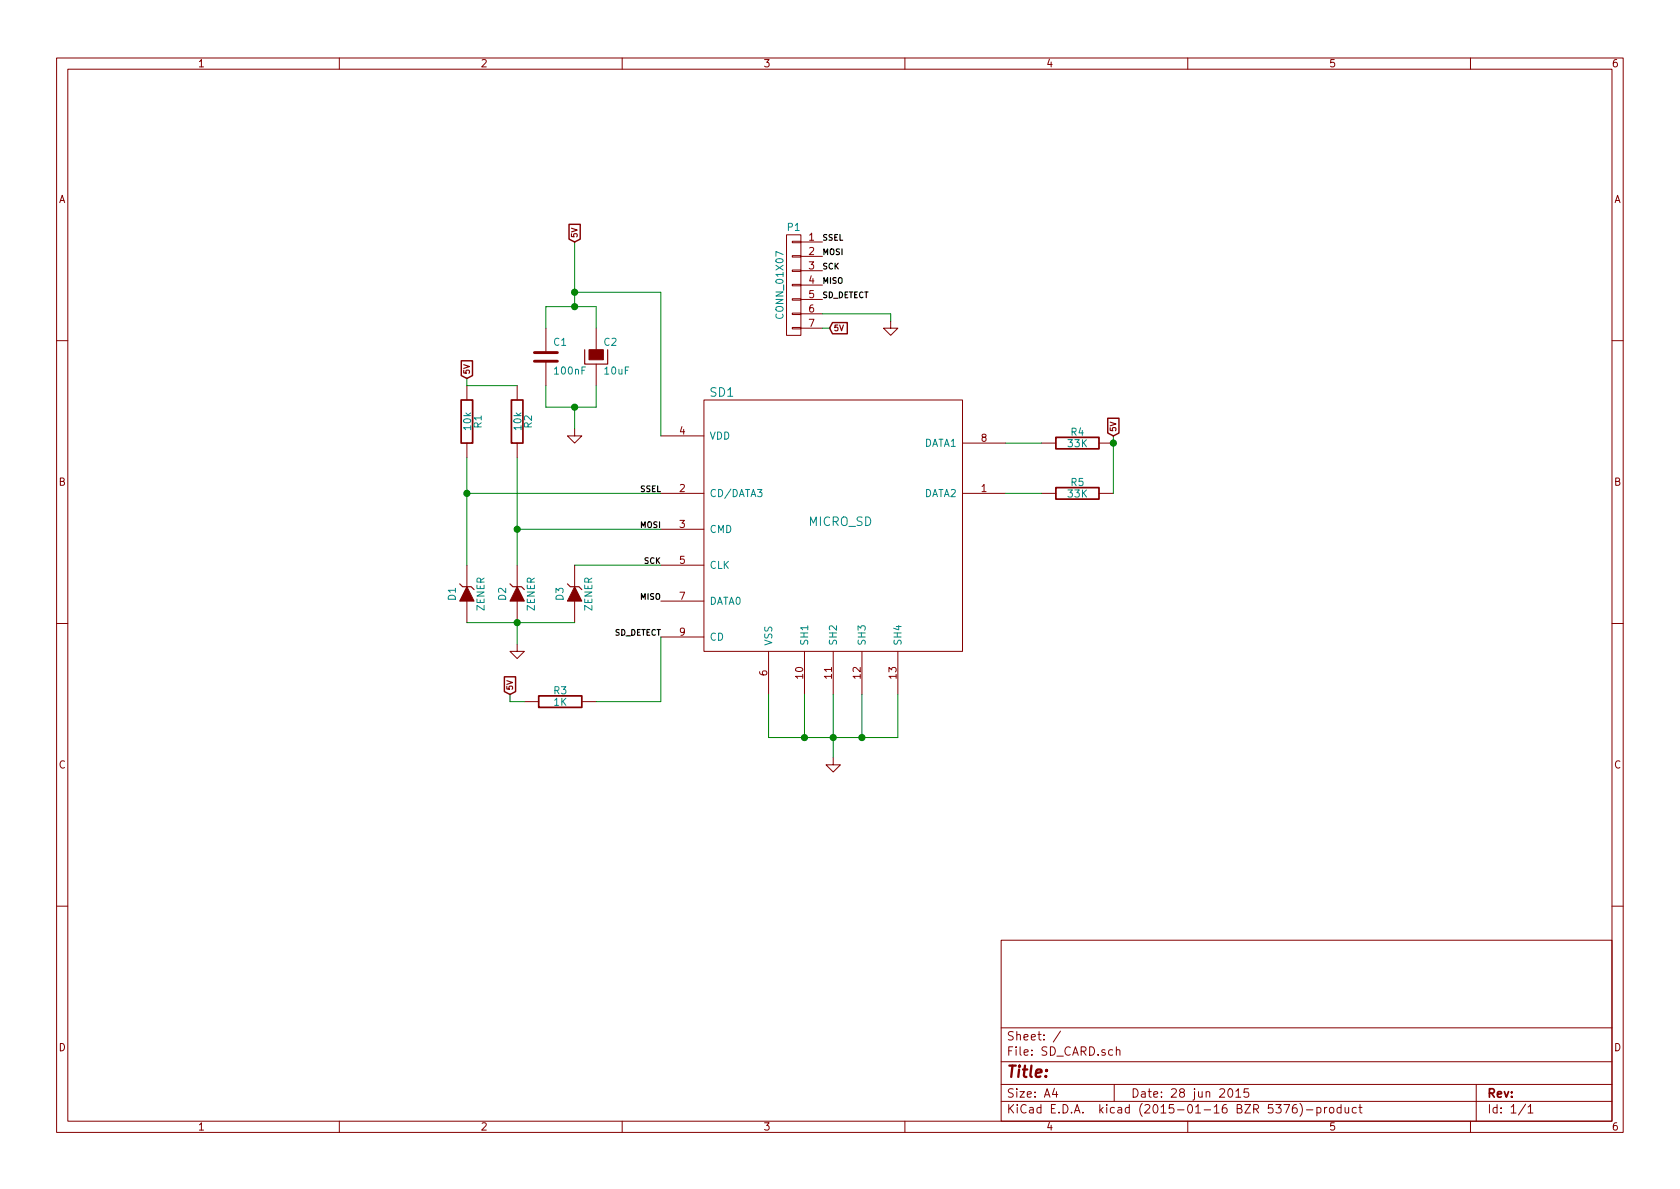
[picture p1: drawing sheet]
<svg xmlns="http://www.w3.org/2000/svg" width="297mm" height="210mm" viewBox="0 0 297 210" stroke-linecap="round" stroke-linejoin="round" font-family="sans-serif">
<g fill="none" stroke="#840000" stroke-width=".18">
<path d="M10 10.3h277v189.9h-277zM12 12.2h273v186.1h-273zM60 10.3v1.9M110 10.3v1.9M160 10.3v1.9M210 10.3v1.9M260 10.3v1.9M96.5 58v4.4M105.4 58v3.8M139.1 41.5h2.5v17.8h-2.5zM140.1 57.9h1.5v.3h-1.5zM140.1 55.4h1.5v.2h-1.5z"/>
<path d="M140.1 52.8h1.5v.3h-1.5zM140.1 50.3h1.5v.2h-1.5zM140.1 47.7h1.5v.3h-1.5zM140.1 45.2h1.5v.3h-1.5zM140.1 42.7h1.5v.2h-1.5zM141.6 42.8h3.8M141.6 45.3h3.8M141.6 47.9h3.8M141.6 50.4h3.8M141.6 53h3.8M141.6 55.5h3.8M141.6 58h3.8"/>
<path d="M157.5 56.8v1.2h1.2l-1.2 1.3-1.3-1.3h1.3M10 60.2h2M82.5 68.2v2.5M82.5 78.4v2.5M91.4 68.2v2.5M91.4 78.4v2.5M96.5 63.9v4.3M101.6 75.8v1.3h1.3l-1.3 1.3-1.3-1.3h1.3M105.4 64.4v3.8M116.8 77.1h7.7M124.5 70.7h45.7v44.5h-45.7zM170.2 78.4h7.6"/>
<path d="M184.1 78.4h2.6M194.3 78.4h2.5M285 60.2h2M82.5 99.9v3.9M91.4 99.9v3.9M101.6 99.9v3.9M116.8 87.2h7.7M116.8 93.6h7.7M116.8 99.9h7.7M170.2 87.2h7.6M184.1 87.2h2.6M194.3 87.2h2.5"/>
<path d="M10 110.3h2M82.5 106.3v3.8M91.4 113.9v1.3h1.3l-1.3 1.3-1.2-1.3h1.2M91.4 106.3v3.8M101.6 106.3v3.8M116.8 106.3h7.7M116.8 112.6h7.7M135.9 115.2v7.6M142.2 115.2v7.6M147.3 115.2v7.6M152.4 115.2v7.6M158.7 115.2v7.6"/>
<path d="M285 110.3h2M92.7 124.1h2.5M102.9 124.1h2.5M147.3 134v1.2h1.3l-1.3 1.3-1.3-1.3h1.3M10 160.2h2M177 166.3h108v32h-108zM285 160.2h2M60 198.3v1.9M110 198.3v1.9M160 198.3v1.9M177 194.8h108M177 191.8h108"/>
<path d="M177 187.8h108M177 181.8h108M186.4 192.5l-.3 1h.9M186.8 193v1M187.5 182.3l-1.3 2M197 191.8v3M197.4 185.7l.2-.1 .4 .1v.9M197.4 185.1v1.5M210 198.3v1.9M217.2 192.7l.2-.2a.81 .81 0 0 1 .6 .6 .81 .81 0 0 1-.2 .8l-.2 .1a.79 .79 0 0 1-.4-1.3zM218.5 193l.4-.5v1.5M218.5 194h.9"/>
<path d="M220.7 192.5h-.7l-.1 .7 .3-.1 .4 .1 .2 .2-.1 .5-.2 .1-.6-.1M227 195.3h1l-.6 1.5M229.2 195.3a.59 .59 0 0 0-.7 .7l.1 .7 .2 .1 .5-.1 .1-.5-.2-.2-.4-.1-.3 .3M229.8 195.1a1.71 1.71 0 0 1 0 2.3M231 196.3h1.1M232.8 195.9l.5-.1 .3 .3-.2 .6h-.6M232.8 195.8v1.5M234.2 195.8v1M234.6 195.8l-.4 .3M235.1 196l.2-.2 .5 .2v.5l-.1 .2-.4 .1-.2-.1zM237.1 195.9l-.4-.1-.3 .3 .1 .6 .2 .1 .4-.1M237.1 195.3v1.5"/>
<path d="M237.8 195.8l.1 .9 .4 .1 .2-.1M238.5 195.8v1M239.8 195.9l-.4-.1-.3 .3 .1 .6 .2 .1 .4-.1M240.3 195.8h.5M240.5 195.3v1.3l.3 .2M260 198.3v1.9M261 191.8v6.5M269.7 195.2l-1.2 2M270.2 195.8l.4-.5v1.5M270.2 196.8h.8"/>
</g>
<path d="M94.5 63.9h4.1M94.5 62.4h4.1" fill="none" stroke="#840000" stroke-width=".51"/>
<path d="M103.4 61.8v2.6h4v-2.6M81.3 103.2l.5 .6h1.5l.5 .5M90.2 103.2l.5 .6h1.5l.5 .5M100.3 103.2l.5 .6h1.6l.5 .5" fill="none" stroke="#840000" stroke-width=".2"/>
<g fill="#840000" stroke="#840000" stroke-width=".18">
<path d="M104.1 61.8h2.6v1.8h-2.6z"/>
<path d="M101.6 103.8l1.3 2.5h-2.6z"/>
<path d="M91.4 103.8l1.3 2.5h-2.5z"/>
<path d="M82.5 103.8l1.3 2.5h-2.5z"/>
</g>
<g fill="none" stroke="#008400" stroke-width=".18">
<path d="M96.5 58v-3.8h8.9v3.8M101.6 51.7h15.2v25.4M101.6 42.8v11.4M145.4 55.5h12.1v1.3M145.4 58h1.3M82.5 66.9v1.3h8.9M96.5 68.2v3.8h8.9v-3.8M101.6 72v3.8M177.8 78.4h6.3M196.8 77.1v10.1M82.5 87.2h34.3M82.5 80.9v19"/>
<path d="M91.4 80.9v19M91.4 93.6h25.4M101.6 99.9h15.2M177.8 87.2h6.3M82.5 110.1h19.1M91.4 110.1v3.8M116.8 112.6v11.5h-11.4M90.2 122.8v1.3h2.5M135.9 122.8v7.6h22.8v-7.6M142.2 122.8v7.6M147.3 122.8v11.2M152.4 122.8v7.6"/>
</g>
<g fill="#008400" stroke="#008400" stroke-width=".25">
<circle cx="101.6" cy="54.2" r=".51"/>
<circle cx="152.4" cy="130.4" r=".51"/>
<circle cx="147.3" cy="130.4" r=".51"/>
<circle cx="142.2" cy="130.4" r=".51"/>
<circle cx="101.6" cy="51.7" r=".51"/>
<circle cx="101.6" cy="72" r=".51"/>
<circle cx="196.9" cy="78.4" r=".51"/>
<circle cx="91.4" cy="110.1" r=".51"/>
<circle cx="91.4" cy="93.6" r=".51"/>
<circle cx="82.6" cy="87.2" r=".51"/>
</g>
<path d="M81.5 70.7h2.1v7.7h-2.1zM90.4 70.7h2.1v7.7h-2.1zM186.7 77.3h7.6v2.1h-7.6zM186.7 86.2h7.6v2.1h-7.6zM95.2 123.1h7.7v2h-7.7z" fill="none" stroke="#840000" stroke-width=".3"/>
<path d="M100.6 39.7h2v2.6l-1 .5-1-.5zM147.2 57h2.6v2h-2.6l-.5-1zM81.6 63.8h1.9v2.6l-1 .5-.9-.5zM195.9 74h1.9v2.6l-1 .5-.9-.5zM89.2 119.7h2v2.6l-1 .5-1-.5z" fill="none" stroke="#840000" stroke-width=".25"/>
<text font-size="2.8" fill="#840000" x="178" y="190.5">Title:</text>
<g font-size="2.1" fill="#008484">
<text x="125.6" y="70.1">SD1</text>
<text x="143" y="93">MICRO_SD</text>
</g>
<g font-size="2.1" fill="#840000">
<text x="178" y="184">Sheet: /</text>
<text x="178" y="186.7">File: SD_CARD.sch</text>
<text x="178" y="196.9">KiCad E.D.A. kicad (2015-01-16 BZR 5376)-product</text>
<text x="178" y="194.1">Size: A4</text>
<text x="200" y="194.1">Date: 28 jun 2015</text>
<text x="263" y="194.1">Rev:</text>
<text x="263" y="196.9">Id: 1/1</text>
</g>
<g font-size="1.8" fill="#840000">
<text x="35" y="11.9">1</text>
<text x="85" y="11.9">2</text>
<text x="135" y="11.9">3</text>
<text x="185" y="11.9">4</text>
<text x="235" y="11.9">5</text>
<text x="285" y="11.9">6</text>
<text x="10.4" y="35.9">A</text>
<text x="285.4" y="35.9">A</text>
<text x="143" y="42.5">1</text>
<text x="143" y="45.1">2</text>
<text x="143" y="47.6">3</text>
<text x="143" y="50.2">4</text>
<text x="143" y="52.7">5</text>
<text x="143" y="55.2">6</text>
<text x="143" y="57.8">7</text>
<text x="120.2" y="76.8">4</text>
<text x="173.5" y="78.1">8</text>
<text x="10.4" y="85.9">B</text>
<text x="120.2" y="87">2</text>
<text x="173.5" y="87">1</text>
<text x="285.4" y="85.9">B</text>
<text x="120.2" y="93.3">3</text>
<text x="120.2" y="99.7">5</text>
<text x="120.2" y="106">7</text>
<text x="120.2" y="112.4">9</text>
<text x="135.6" y="119.5" transform="rotate(-90 135.6 119.5)">6</text>
<text x="142" y="120" transform="rotate(-90 142 120)">10</text>
<text x="147.1" y="120" transform="rotate(-90 147.1 120)">11</text>
<text x="152.1" y="120" transform="rotate(-90 152.1 120)">12</text>
<text x="158.5" y="120" transform="rotate(-90 158.5 120)">13</text>
<text x="10.4" y="135.9">C</text>
<text x="285.4" y="135.9">C</text>
<text x="10.4" y="185.9">D</text>
<text x="285.4" y="185.9">D</text>
<text x="35" y="199.9">1</text>
<text x="85" y="199.9">2</text>
<text x="135" y="199.9">3</text>
<text x="185" y="199.9">4</text>
<text x="235" y="199.9">5</text>
<text x="285" y="199.9">6</text>
</g>
<g font-size="1.8" fill="#008484">
<text x="139.3" y="40.8">P1</text>
<text x="138.5" y="56.1" transform="rotate(-90 138.5 56.1)">CONN_01X07</text>
<text x="97.9" y="61.1">C1</text>
<text x="106.8" y="61.1">C2</text>
<text x="98.2" y="66.2">100nF</text>
<text x="107" y="66.2">10uF</text>
<text x="83.3" y="76" transform="rotate(-90 83.3 76)">10k</text>
<text x="85.1" y="75.7" transform="rotate(-90 85.1 75.7)">R1</text>
<text x="92.2" y="76" transform="rotate(-90 92.2 76)">10k</text>
<text x="94" y="75.7" transform="rotate(-90 94 75.7)">R2</text>
<text x="125.5" y="77.7">VDD</text>
<text x="189.4" y="77">R4</text>
<text x="163.3" y="79">DATA1</text>
<text x="188.9" y="79.1">33K</text>
<text x="125.5" y="87.9">CD/DATA3</text>
<text x="163.3" y="87.9">DATA2</text>
<text x="188.9" y="88">33K</text>
<text x="189.4" y="85.9">R5</text>
<text x="125.5" y="94.2">CMD</text>
<text x="125.5" y="100.6">CLK</text>
<text x="80.6" y="106.1" transform="rotate(-90 80.6 106.1)">D1</text>
<text x="89.5" y="106.1" transform="rotate(-90 89.5 106.1)">D2</text>
<text x="99.6" y="106.1" transform="rotate(-90 99.6 106.1)">D3</text>
<text x="125.5" y="106.9">DATA0</text>
<text x="85.6" y="108" transform="rotate(-90 85.6 108)">ZENER</text>
<text x="94.5" y="108" transform="rotate(-90 94.5 108)">ZENER</text>
<text x="104.7" y="108" transform="rotate(-90 104.7 108)">ZENER</text>
<text x="125.5" y="113.3">CD</text>
<text x="136.5" y="114.2" transform="rotate(-90 136.5 114.2)">VSS</text>
<text x="142.9" y="114.2" transform="rotate(-90 142.9 114.2)">SH1</text>
<text x="148" y="114.2" transform="rotate(-90 148 114.2)">SH2</text>
<text x="153" y="114.2" transform="rotate(-90 153 114.2)">SH3</text>
<text x="159.4" y="114.2" transform="rotate(-90 159.4 114.2)">SH4</text>
<text x="97.9" y="122.8">R3</text>
<text x="97.9" y="124.8">1K</text>
</g>
<g font-size="1.4" fill="#840000">
<text x="102.1" y="42.1" transform="rotate(-90 102.1 42.1)">5V</text>
<text x="147.4" y="58.5">5V</text>
<text x="83.1" y="66.2" transform="rotate(-90 83.1 66.2)">5V</text>
<text x="197.4" y="76.4" transform="rotate(-90 197.4 76.4)">5V</text>
<text x="90.7" y="122.1" transform="rotate(-90 90.7 122.1)">5V</text>
</g>
<g font-size="1.4">
<text x="145.4" y="42.5">SSEL</text>
<text x="145.4" y="45.1">MOSI</text>
<text x="145.4" y="47.6">SCK</text>
<text x="145.4" y="50.2">MISO</text>
<text x="145.4" y="52.7">SD_DETECT</text>
<text x="113.1" y="87">SSEL</text>
<text x="113.2" y="93.3">MOSI</text>
<text x="113.8" y="99.7">SCK</text>
<text x="113.2" y="106">MISO</text>
<text x="108.4" y="112.4">SD_DETECT</text>
</g>
</svg>
